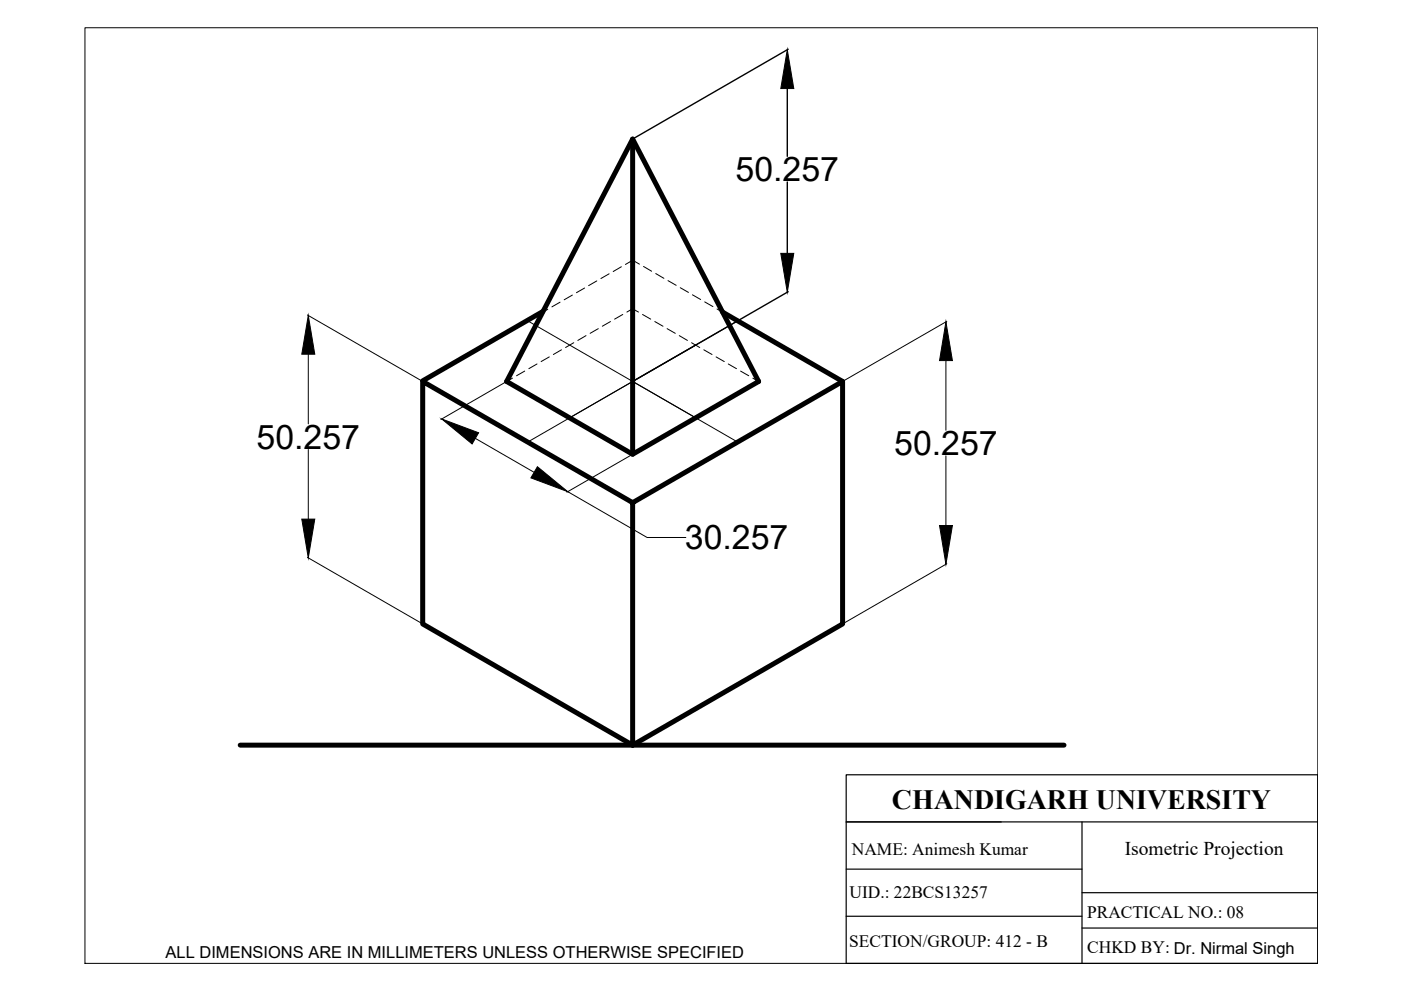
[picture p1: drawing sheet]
<svg xmlns="http://www.w3.org/2000/svg" width="297mm" height="210mm" viewBox="0 0 297 210" stroke-linecap="round" stroke-linejoin="round" font-family="sans-serif">
<!-- layer: thick continuous -->
<path d="M134.1 29.5l26.7 51.4-26.7 15.4-26.7-15.4zM134.1 29.5v66.8M115.1 66.1l-25.5 14.7M153.2 66.2l25.4 14.7M134.1 106.6l44.5-25.7v51.4l-44.5 25.7-44.5-25.7v-51.4l44.5 25.7v51.4M50.9 158h174.7" fill="none" stroke="#000" stroke-width="1.1"/>
<!-- layer: hidden -->
<g fill="none" stroke="#000" stroke-width=".21">
<path d="M126.5 59.6l-1.7 1M129.1 58.1l-1.7 1M131.7 56.6l-1.7 1M133.9 55.3l-1.3 .8M134.3 55.2l1.3 .8M136.4 56.5l1.8 1M139 58l1.8 1M141.6 59.5l1.8 1M111.3 78.7l-1.8 1M113.9 77.2l-1.8 1M116.1 65.6l-1.3 .7M116.5 75.7l-1.8 1"/>
<path d="M118.7 64.1l-1.7 1M119 74.2l-1.7 1M121.3 62.6l-1.7 1M121.6 72.7l-1.7 1M124 61.1l-1.8 1M124.2 71.2l-1.7 1M126.9 69.7l-1.8 1M129.4 68.2l-1.7 1M132 66.7l-1.7 1M132.9 66.2l1.2-.7 1.3 .7M136.2 66.7l1.8 1M138.8 68.2l1.8 1"/>
<path d="M141.4 69.7l1.8 1M144 71.2l1.8 1M144.2 61l1.8 1M146.6 72.7l1.8 1M146.8 62.5l1.7 1M149.2 74.2l1.8 1M149.4 64l1.8 1M151.8 75.7l1.8 1M152 65.5l1.3 .8M154.4 77.2l1.7 1M157 78.7l1.8 1M108.6 80.2l-1.2 .7"/>
<path d="M159.6 80.2l1.2 .7"/>
</g>
<!-- layer: thin continuous -->
<g fill="none" stroke="#000" stroke-width=".21">
<path d="M65.2 66.8l24.4 14M65.4 75.1v14.8M111.9 68l44.5 25.7M147.5 73.2l-13.4 7.7 13.4 7.7M156.4 68l-44.5 25.7M200.6 76.5v14.7M200.7 68.1l-22 12.7M65.4 95.3v14.8M100.8 92.9l12.4 7.2M107.4 80.9l-13.9 8M134.1 96.4l-13.9 8M200.6 96.6v14.8"/>
<path d="M65.2 118.2l24.4 14M120.4 104.2l16.8 9.8h8.2M200.7 119.5l-22 12.7"/>
</g>
<!-- layer: thick continuous -->
<path d="M166.9 18.8v14.3M167.1 10.4l-32.9 19M134.1 29.5v51.4M166.9 38.6v15.1M167.1 61.8l-32.9 19" fill="none" stroke="#000" stroke-width=".3"/>
<path d="M166.9 10.5l1.4 8.3h-2.8zM165.5 53.7h2.8l-1.4 8.3z" fill="#000" stroke="#000" stroke-width=".21"/>
<!-- layer: thin continuous -->
<path d="M65.4 66.9l1.3 8.2h-2.7zM200.6 68.2l1.3 8.3h-2.7zM93.7 88.8l7.8 3-1.4 2.3zM113.9 99l6.5 5.2-7.8-2.9zM64 110.1h2.7l-1.3 8.2zM199.2 111.4h2.7l-1.3 8.2z" fill="#000" stroke="#000" stroke-width=".21"/>
<!-- layer: thick continuous -->
<path d="M18 5.9h261.4v198.4h-261.4z" fill="none" stroke="#000" stroke-width=".21"/>
<!-- layer: 0 -->
<path d="M179.4 164.3h100v40h-100zM179.4 174.3h100M229.4 174.3v30M179.4 194.3h50M179.4 184.3h50M229.4 189.3h50M229.4 196.8h50" fill="none" stroke="#000" stroke-width=".25"/>
<g font-size="7.2">
<text x="156" y="38.4">50.257</text>
<text x="54.4" y="95.1">50.257</text>
<text x="189.6" y="96.5">50.257</text>
<text x="145.2" y="116.5">30.257</text>
</g>
<text font-size="5.9" x="189.1" y="171.5">CHANDIGARH UNIVERSITY</text>
<text font-size="4.1" x="238.5" y="181.3">Isometric Projection</text>
<g font-size="3.7">
<text x="180.6" y="181.3">NAME: Animesh Kumar</text>
<text x="180.1" y="190.5">UID.: 22BCS13257</text>
<text x="230.5" y="194.7">PRACTICAL NO.: 08</text>
<text x="180" y="200.8">SECTION/GROUP: 412 - B</text>
<text x="230.5" y="202.1">CHKD BY: Dr. Nirmal Singh</text>
</g>
<text font-size="3.5" x="35.1" y="203.2">ALL DIMENSIONS ARE IN MILLIMETERS UNLESS OTHERWISE SPECIFIED</text>
</svg>
